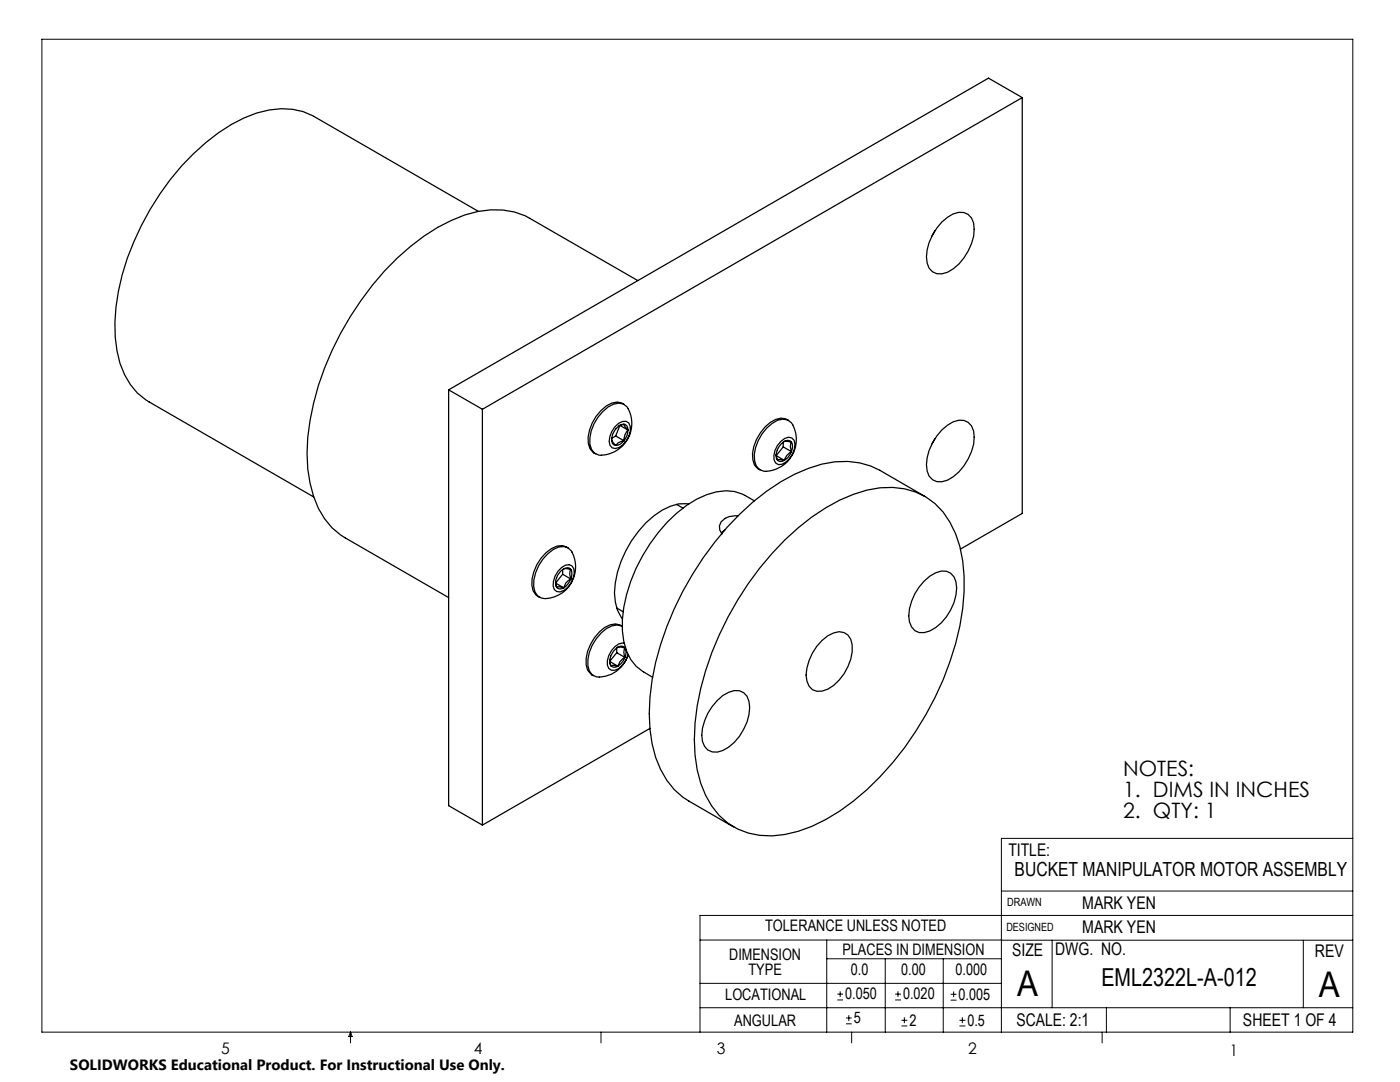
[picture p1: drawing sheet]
<svg xmlns="http://www.w3.org/2000/svg" width="279mm" height="216mm" viewBox="0 0 279 216" stroke-linecap="round" stroke-linejoin="round" font-family="sans-serif">
<g fill="none" stroke="#000" stroke-width=".2">
<path d="M8.4 7.8h261.6v198.2h-261.6zM199.8 177.8h70.2M270 167.3h-70.2v38.7M139.7 187.6h60.2M139.7 196.2h60.1M165 187.6v18.4M165 191.3h34.8M167.1 199.5h1.1M167.1 198.4h1.1M167.7 197.8v1.1M176.7 191.3v14.7M178.6 199.5h1.2"/>
<path d="M178.6 198.4h1.2M179.2 197.8v1.1M188.2 191.3v14.7M189.7 199.6h1.2M189.7 198.4h1.2M190.3 197.8v1.2M199.8 187.6h70.2M210 187.6v13.5M260.1 187.6v13.5M270 182.7h-130.3v23.3M70 206v2.1M70 206l.3 .8h-.7z"/>
<path d="M119.9 206v2.1M139.7 201.1h130.3M168.8 204.3h1.2M168.8 203.1h1.2M169.4 202.6v1.1M170 206v2.1M179.9 204.7h1.2M179.9 203.6h1.2M180.5 203v1.2M191.5 204.7h1.2M191.5 203.6h1.2M192.1 203v1.2"/>
<path d="M220 206v2.1M220.8 201.1v4.9M245.5 201.1v4.9"/>
</g>
<g fill="none" stroke="#000" stroke-width=".25">
<path d="M204 19.5l-6.7-3.9-107.8 62.2M204 19.5l-107.7 62.2M204 19.5v82.9l-12.3 7.2M95.5 42.2l-32.9-19a13.8 13.8 0 0 0-11.3-.7 36.3 36.3 0 0 0-15.1 10.6 53.9 53.9 0 0 0-13.1 28.2 25.6 25.6 0 0 0 1.8 13.5 11.8 11.8 0 0 0 4.8 5.4l32.9 19M127.3 56l-21.6-12.4a15.6 15.6 0 0 0-13-.7 40.4 40.4 0 0 0-16 11.2 59.7 59.7 0 0 0-15.3 33.2 27.5 27.5 0 0 0 2.1 14.1 13.2 13.2 0 0 0 5.4 6l20.6 11.8M186.5 46.1l-.5 1M188 44.3a5.1 5.1 0 0 1 4.4-1.9 2.99 2.99 0 0 1 2 3.4 10.5 10.5 0 0 1-5.3 8.5 2.7 2.7 0 0 1-4.1-1.8 9.8 9.8 0 0 1 3-8.2zM89.5 77.8l6.8 3.9M89.5 77.8v83l6.8 3.8M96.3 81.7v82.9M120.3 82.1a4 4 0 0 1 4.1-1.5 3.5 3.5 0 0 1 1.6 2.9 6.3 6.3 0 0 1-6.5 7.3 2.77 2.77 0 0 1-1.8-3.4 8.8 8.8 0 0 1 2.6-5.3zM122.1 87.7a.94 .94 0 0 0 .8 1.2"/>
<path d="M122.1 87.7l.8 1.2M122.7 85.2a1.94 1.94 0 0 1 2.8-.8 3.9 3.9 0 0 1-2.7 5.1l-.6-.1a2.51 2.51 0 0 1-.1-3.3zM122.9 87l-.8 .5M122.9 87l1.6 .9M124.5 87.9a2.09 2.09 0 0 1-1.6 1M124.5 84.7a1 1 0 0 1 .8 1.1M124.5 84.7a3.1 3.1 0 0 0-2.4 3M124.5 84.7l-1 .3M124.5 84.7l.3 .5 .5 .6M124.5 87.9l-1.1 .4-.5 .6M124.6 80.7a2.83 2.83 0 0 0-3.6 .3 8.6 8.6 0 0 0-3.6 7.5 2.38 2.38 0 0 0 1.5 2.1M125.3 85.8a3.6 3.6 0 0 1-.8 2.1"/>
<path d="M125.3 85.8a2.67 2.67 0 0 0-.8 2.1M125.3 85.8l-1.6-.9-.8 2.1M150.6 99.9a9.1 9.1 0 0 0-9.6-1.2 25.3 25.3 0 0 0-11.3 9.8 30 30 0 0 0-5.5 17.4 11 11 0 0 0 2.7 7l1.3 1 2 1.2M153 85.4l1.1-.9a2.65 2.65 0 0 1 4.1 .3 6.3 6.3 0 0 1-5.8 9.2l-.8-.3a4 4 0 0 1-.8-4.3l.5-1.5 .8-1.3zM154.9 90.7l.2 1M155.1 91.7a1 1 0 0 0 1.4 .2M155.1 91.7l1.4 .2M155.8 88.1l.8-.6 .8-.3 .6 .2a2.45 2.45 0 0 1 .2 3.2 3.3 3.3 0 0 1-2.8 2.1l-.6-.3a3.5 3.5 0 0 1 1-4.3zM156.3 88.2v1M156.3 89.2l-1.4 1.7 1.6 1M156.3 89.2l1.6 .9M156.5 88.1a3.1 3.1 0 0 0-1.4 3.6"/>
<path d="M156.5 88.1a1 1 0 0 1 1.4 .1M156.5 88.1l1.4 .1M157.4 83.9a2.51 2.51 0 0 0-2.6-.2 8.4 8.4 0 0 0-4.6 8.1 2.38 2.38 0 0 0 1.5 2M157.9 90.1a3.4 3.4 0 0 1-1.4 1.8M157.9 88.2a2.14 2.14 0 0 1 0 1.9M157.9 88.2l-.2 .9 .2 1M157.9 90.1a2.87 2.87 0 0 0-1.4 1.8M184.5 99l-8.9-5.2a16.6 16.6 0 0 0-14.2-.3 42.2 42.2 0 0 0-16.3 11.7 61.5 61.5 0 0 0-15.4 33.9 28.5 28.5 0 0 0 2.1 14.4 13.8 13.8 0 0 0 5.7 6.3l8.9 5.2M186.5 87.6l-.5 .9M188 85.8a5.1 5.1 0 0 1 4.4-1.9 2.99 2.99 0 0 1 2 3.3 10.5 10.5 0 0 1-5.3 8.6 2.7 2.7 0 0 1-4.1-1.8 9.8 9.8 0 0 1 3-8.2zM109.3 110.5a3.5 3.5 0 0 1 4.1-1.2 4.9 4.9 0 0 1 1.5 4.2 6.1 6.1 0 0 1-6.8 5.8 3 3 0 0 1-1.6-3.6 9.2 9.2 0 0 1 2.8-5.2zM110.9 116.1l.2 1.1"/>
<path d="M111.1 117.2a1 1 0 0 0 1.4 .1M111.1 117.2l.5-.1 .9 .2M112 113.3l.8-.5 .8-.1 .6 .2a2.9 2.9 0 0 1-.2 3.4 2.79 2.79 0 0 1-2.9 1.7l-.5-.3a3.9 3.9 0 0 1 1.4-4.4zM112.3 114.6l-1.4 1.7 1.6 1M112.3 113.7v.9M112.3 114.6l1.6 .9M112.5 113.5a.96 .96 0 0 1 1.4 .1M112.5 113.5a3.1 3.1 0 0 0-1.4 3.7M112.5 113.5h.5l.9 .1M113.3 109.3a2.71 2.71 0 0 0-3.2 .2 8.6 8.6 0 0 0-3.9 7.3 2.68 2.68 0 0 0 1.5 2.4M113.9 115.5a3.8 3.8 0 0 1-1.4 1.8M113.9 113.6a2.21 2.21 0 0 1 0 1.9"/>
<path d="M113.9 113.6l-.2 1 .2 .9M113.9 115.5l-1 .9-.4 .9M135 100.6l1.3 .8M137.4 100.6a7.2 7.2 0 0 0-5.2 1.2 21 21 0 0 0-9.6 16.5 8 8 0 0 0 1.6 5.2M144.6 105.8l-.6 .6M147.3 102.9a3.8 3.8 0 0 0-3.4 1.2l-.3 .8 .1 .9 .4 .7M156.6 107.7a37.3 37.3 0 0 1 16.4-9.9 14.5 14.5 0 0 1 15.2 4.4 21.1 21.1 0 0 1 4.2 12.7 53.4 53.4 0 0 1-7.6 27.7 54.7 54.7 0 0 1-20 20.9 20.7 20.7 0 0 1-15.5 2.7 14.2 14.2 0 0 1-9.5-9.9 35.6 35.6 0 0 1 0-18.9 63.8 63.8 0 0 1 16.8-29.7zM184.5 115.9a5.2 5.2 0 0 1 4.4-1.9 3.1 3.1 0 0 1 2 3.3 10.3 10.3 0 0 1-5.3 8.6 2.68 2.68 0 0 1-4.1-1.8 9.9 9.9 0 0 1 3-8.2zM121.7 131.7l.2 1.1M121.9 132.8a1.05 1.05 0 0 0 1.4 .1M121.9 132.8h.4l1 .1M123.1 121.3l1.3 .8"/>
<path d="M123.1 129.3v.9M123.1 130.2l-1.4 1.8 1.6 .9M123.1 130.2l1.6 1M123.3 129.2a1 1 0 0 1 1.4 .1M123.3 129.2a3.1 3.1 0 0 0-1.4 3.6M123.3 129.2l1.4 .1M124.6 128.3a3.6 3.6 0 0 0-3.4 3.5v.9l.3 .7a1.83 1.83 0 0 0 2.7-.7l.7-.9 .4-1.2M124.7 131.2a3.4 3.4 0 0 1-1.4 1.7M124.7 129.3a1.87 1.87 0 0 1 0 1.9M124.7 131.2l-1 .8-.4 .9M124.7 129.3a2.14 2.14 0 0 0 0 1.9M125.4 130.7a6.2 6.2 0 0 1-6.4 4.3 2.82 2.82 0 0 1-1.7-3.4 8.6 8.6 0 0 1 4.8-6.7l1.1-.2 1 .3a2.87 2.87 0 0 0-3.5 .2 8.9 8.9 0 0 0-3.7 7.4 2.57 2.57 0 0 0 1.5 2.2"/>
<path d="M143.2 139.8a5.2 5.2 0 0 1 4.4-2 2.99 2.99 0 0 1 2 3.4 10.4 10.4 0 0 1-5.3 8.6 2.72 2.72 0 0 1-4.1-1.8 9.9 9.9 0 0 1 3-8.2zM164.1 127.8a4.5 4.5 0 0 1 4.4-1.6 3.3 3.3 0 0 1 1.6 3.8 10 10 0 0 1-4.9 7.5 2.67 2.67 0 0 1-4.2-1.6 8.8 8.8 0 0 1 2-7zM129.7 145.3l-33.4 19.3"/>
</g>
<g font-size="7.1">
<text x="203" y="198.7">A</text>
<text x="263.2" y="198.9">A</text>
</g>
<text font-size="4.9" x="219.8" y="196.7">EML2322L-A-012</text>
<g font-size="4.2">
<text x="224.2" y="154.8">NOTES:</text>
<text x="224.2" y="158.9">1. DIMS IN INCHES</text>
<text x="224.2" y="163.1">2. QTY: 1</text>
</g>
<text font-size="3.9" x="202.5" y="174.9">BUCKET MANIPULATOR MOTOR ASSEMBLY</text>
<g font-size="3.5">
<text x="201.2" y="170.7">TITLE:</text>
<text x="216" y="181.4">MARK YEN</text>
<text x="202" y="190.7">SIZE</text>
<text x="210.6" y="190.6">DWG. NO.</text>
<text x="216" y="186.2">MARK YEN</text>
<text x="262.4" y="190.9">REV</text>
<text x="202.9" y="204.6">SCALE: 2:1</text>
<text x="248.1" y="204.6">SHEET 1 OF 4</text>
</g>
<g font-size="3.2">
<text x="152.7" y="185.7">TOLERANCE UNLESS NOTED</text>
<text x="145.5" y="191.5">DIMENSION</text>
<text x="168.1" y="190.5">PLACES IN DIMENSION</text>
<text x="149.4" y="194.6">TYPE</text>
<text x="169.8" y="194.6">0.0</text>
<text x="179.8" y="194.6">0.00</text>
<text x="190.7" y="194.6">0.000</text>
<text x="144.7" y="199.6">LOCATIONAL</text>
<text x="168.7" y="199.4">0.050</text>
<text x="180.2" y="199.4">0.020</text>
<text x="191.3" y="199.5">0.005</text>
<text x="146.5" y="204.6">ANGULAR</text>
<text x="170.4" y="204.2">5</text>
<text x="181.5" y="204.6">2</text>
<text x="193.1" y="204.6">0.5</text>
<text x="44.2" y="210.4">5</text>
<text x="94.6" y="210.3">4</text>
<text x="143.1" y="210.4">3</text>
<text x="193.2" y="210.3">2</text>
<text x="245.4" y="210.6">1</text>
</g>
<text font-size="3" x="14" y="213.5">SOLIDWORKS Educational Product. For Instructional Use Only.</text>
<g font-size="2.3">
<text x="200.8" y="185.7">DESIGNED</text>
<text x="201" y="180.9">DRAWN</text>
</g>
</svg>
